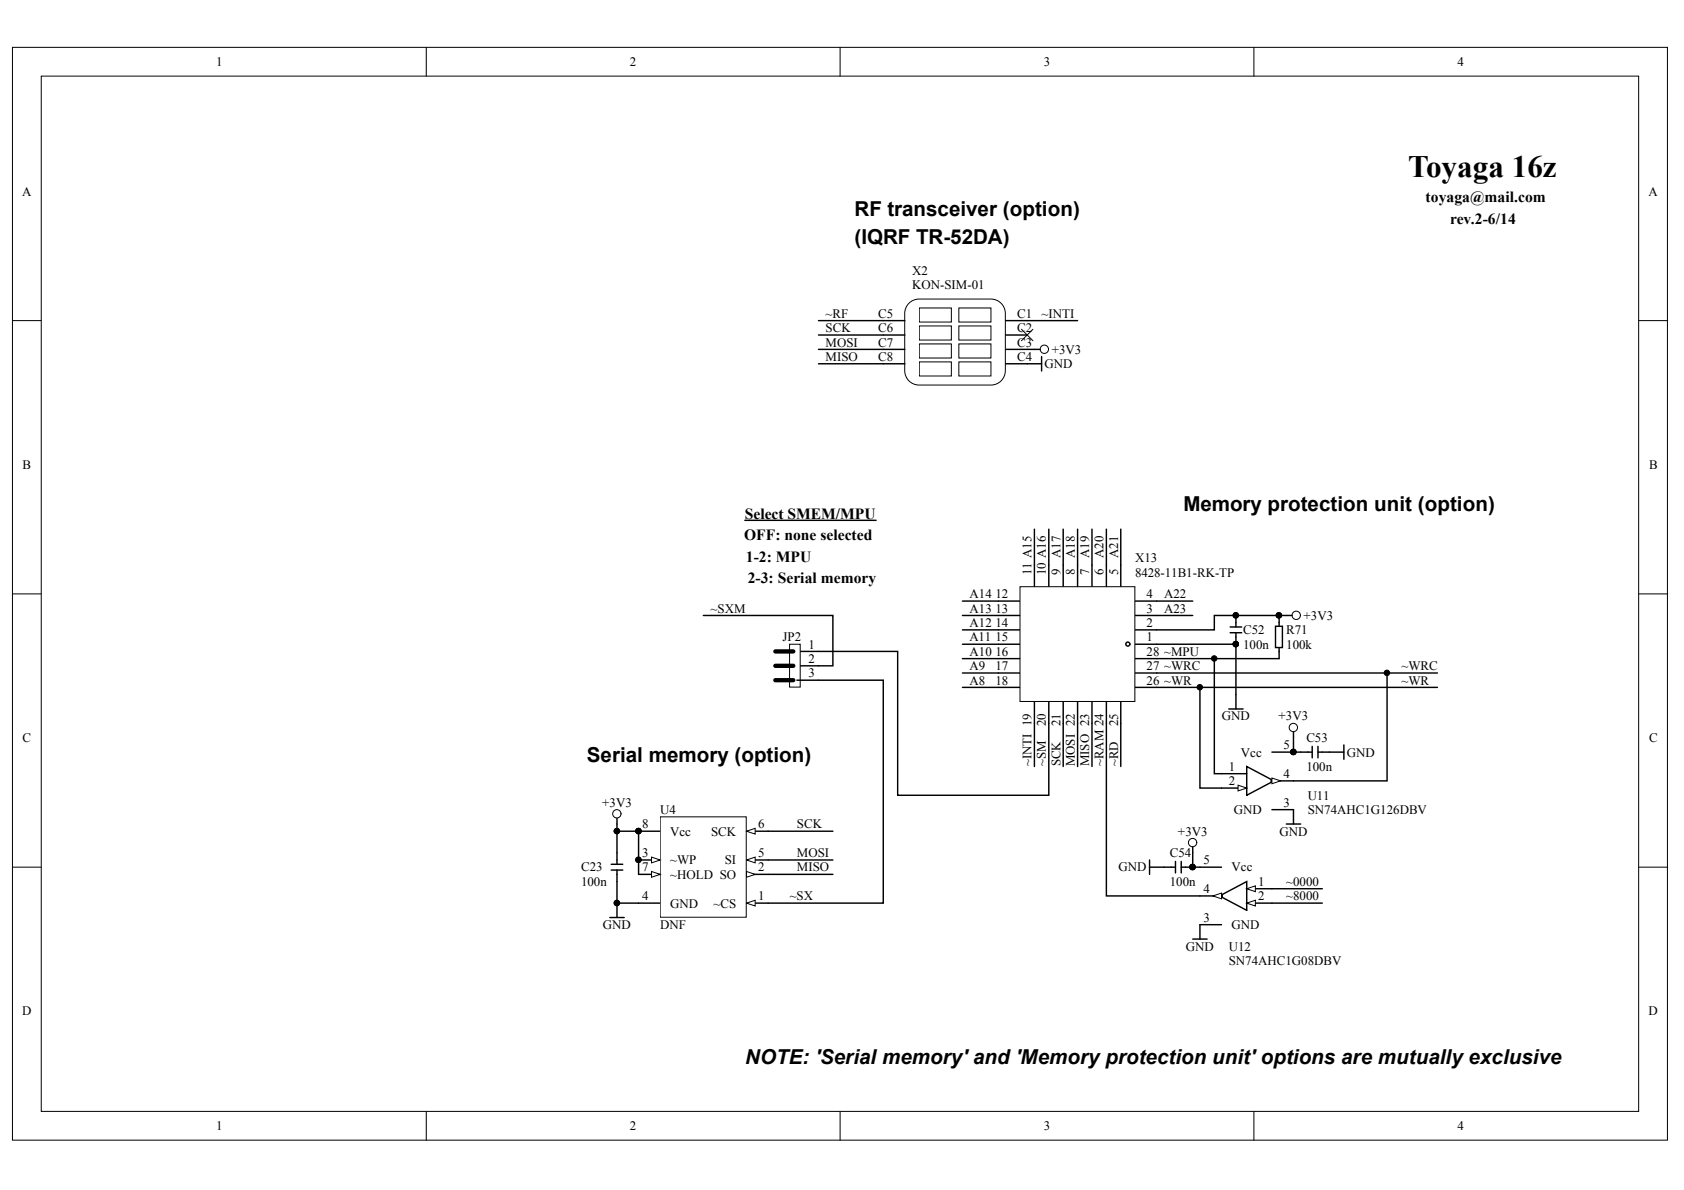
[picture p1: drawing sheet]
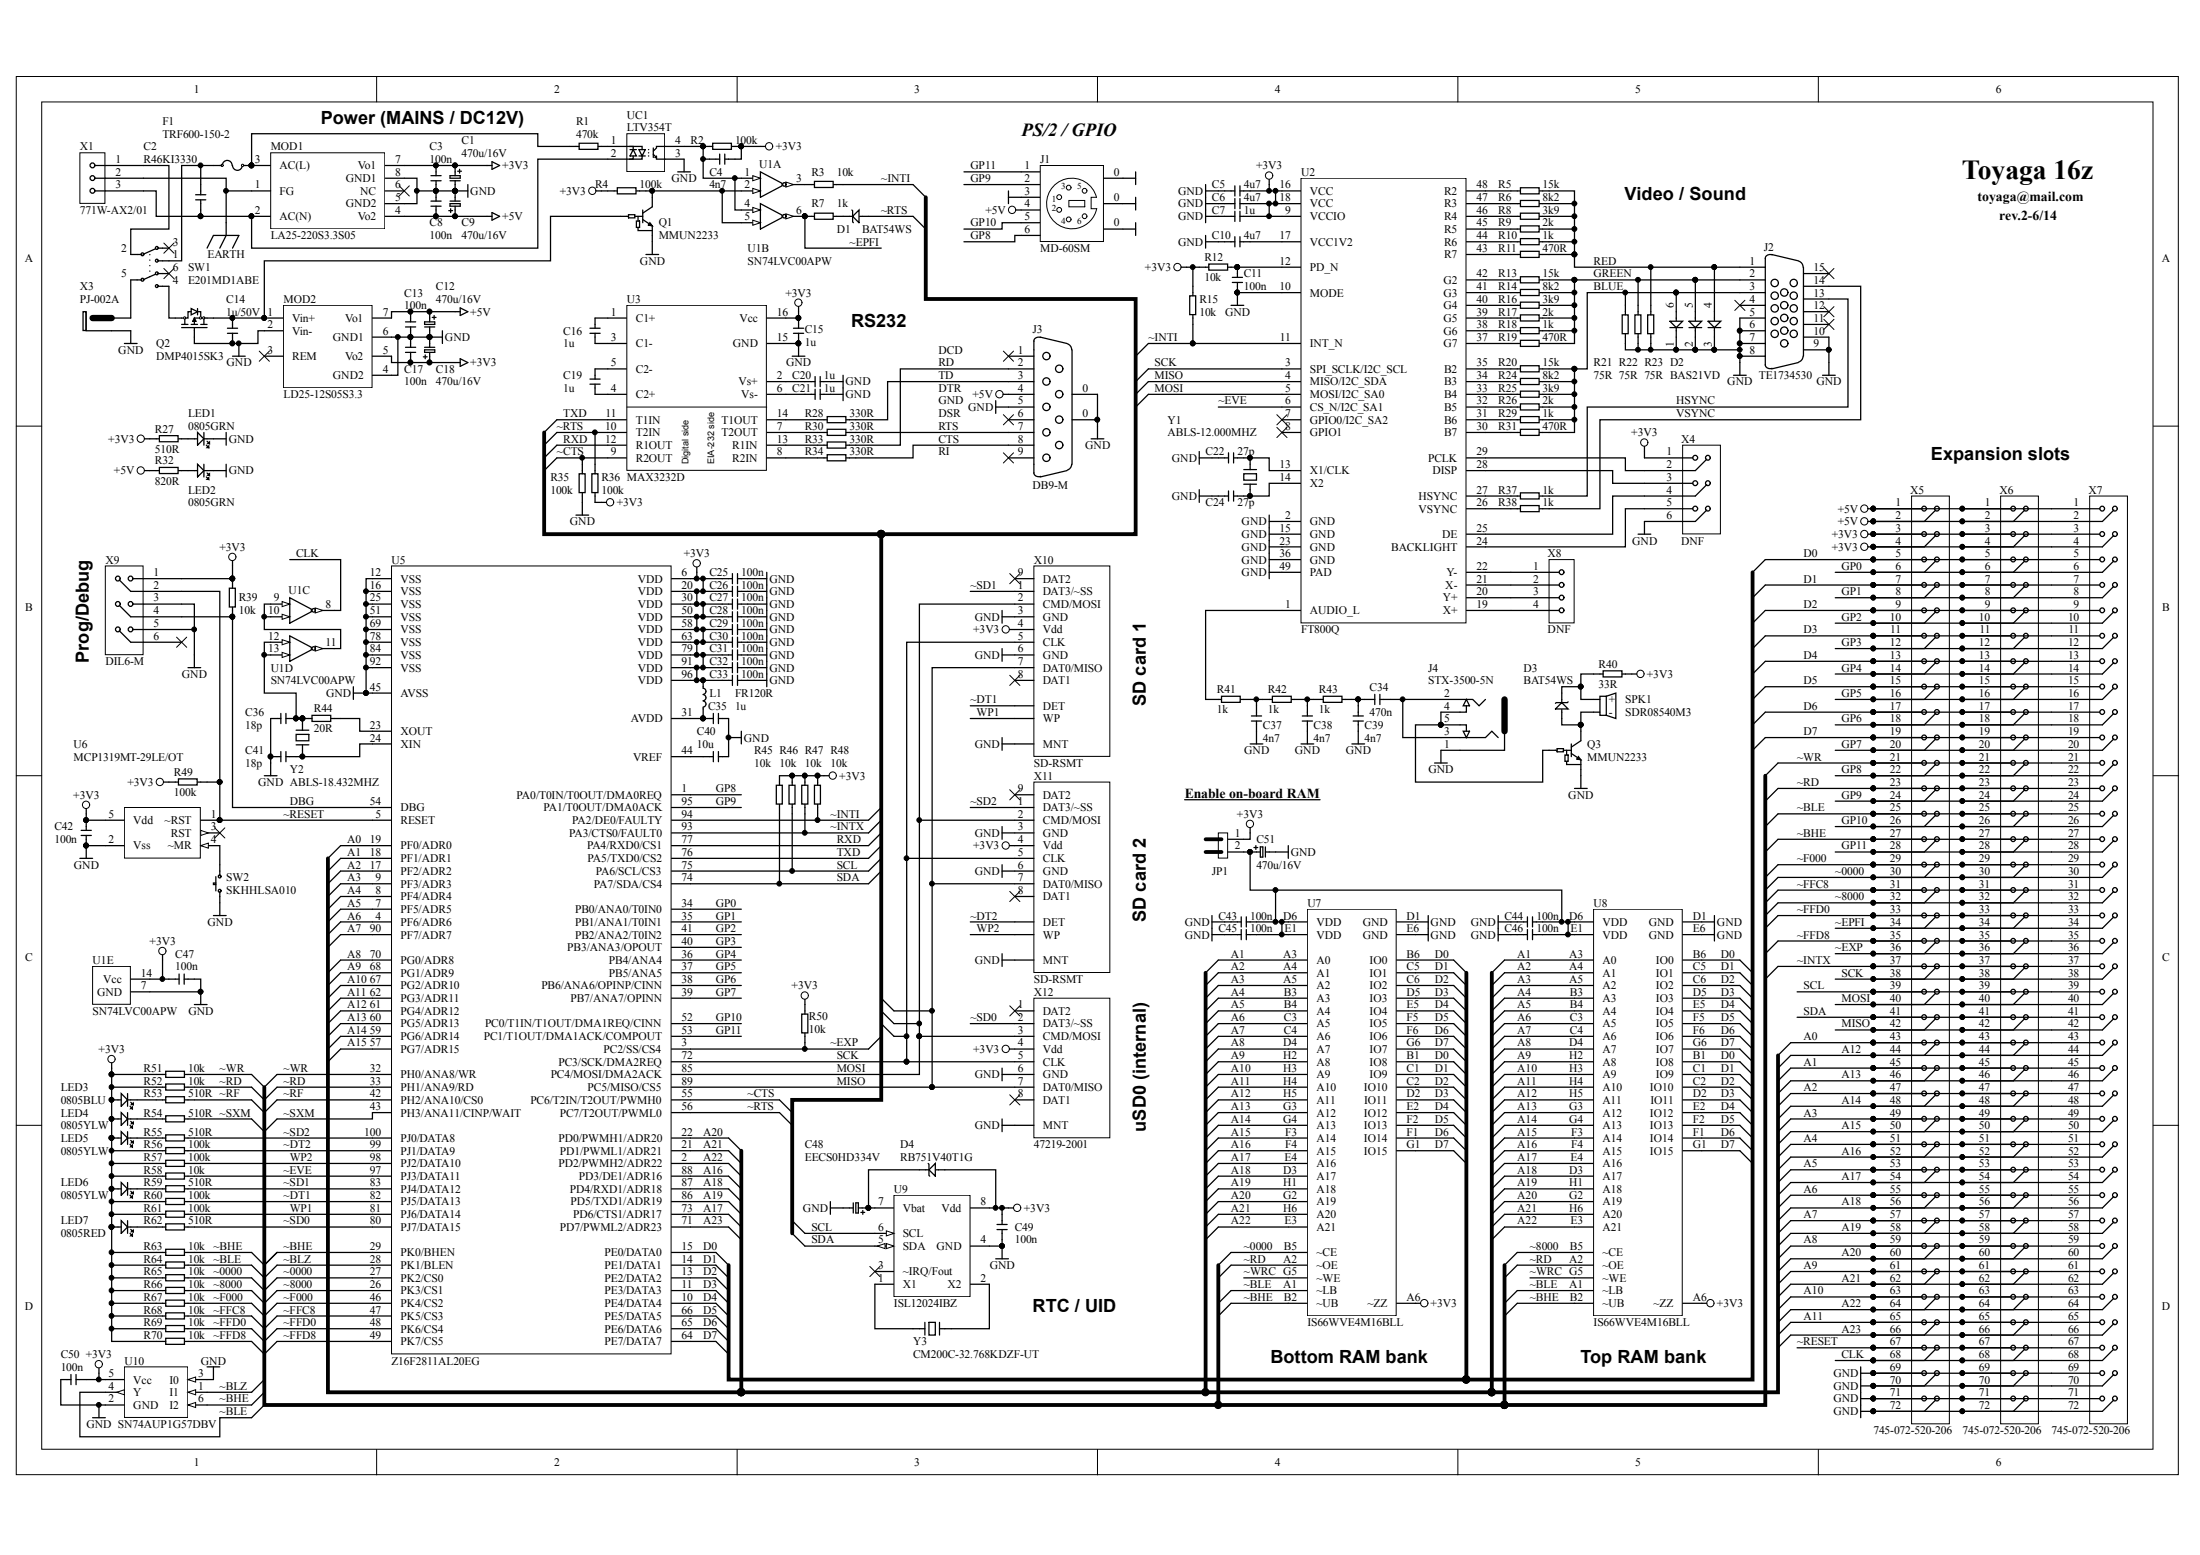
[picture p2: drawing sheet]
# Altium project 16Z.PrjPcb
2 sheets, 181 parts. Net scope: global (net labels, ports and power ports of the same name join across sheets).
Board file: PCB.PcbDoc
Sheets:
  Schematic.SchDoc
  Additions.SchDoc

## Sheet Schematic.SchDoc
size Tabloid

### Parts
C1  470u/16V  [8.5 x 8.5]
C2  R46KI3330  [X2_15MM]
C3  100n  [_0805]
C4  4n7  [_0805]
C5  4u7  [_0805]
C6  4u7  [_0805]
C7  1u  [_0805]
C8  100n  [_0805]
C9  470u/16V  [8.5 x 8.5]
C10  4u7  [_0805]
C11  100n  [_0805]
C12  470u/16V  [8.5 x 8.5]
C13  100n  [_0805]
C14  1u/50V  [_1206]
C15  1u  [_0805]
C16  1u  [_0805]
C17  100n  [_0805]
C18  470u/16V  [8.5 x 8.5]
C19  1u  [_0805]
C20  1u  [_0805]
C21  1u  [_0805]
C22  27p  [_0805]
C24  27p  [_0805]
C25  100n  [_0805]
C26  100n  [_0805]
C27  100n  [_0805]
C28  100n  [_0805]
C29  100n  [_0805]
C30  100n  [_0805]
C31  100n  [_0805]
C32  100n  [_0805]
C33  100n  [_0805]
C34  470n  [_0805]
C35  1u  [_0805]
C36  18p  [_0805]
C37  4n7  [_0805]
C38  4n7  [_0805]
C39  4n7  [_0805]
C40  10u  [_0805]
C41  18p  [_0805]
C42  100n  [_0805]
C43  100n  [_0805]
C44  100n  [_0805]
C45  100n  [_0805]
C46  100n  [_0805]
C47  100n  [_0805]
C48  EECS0HD334V  [D10.5 x L5.5]
C49  100n  [_0805]
C50  100n  [_0805]
C51  470u/16V  [8.5 x 8.5]
D1  BAT54WS  [SOD-323 (MicroMELF)]
D2  BAS21VD  [SOT23-6]
D3  BAT54WS  [SOD-323 (MicroMELF)]
D4  RB751V40T1G  [SOD-323 (MicroMELF)]
F1  TRF600-150-2  [Fuse 5.1mm pitch]
J1  MD-60SM  [MD-60SM]
J2  TE1734530  [DB15F R/A VGA]
J3  DB9-M  [DB9M R/A]
J4  STX-3500-5N  [STX-3500]
JP1  SIL2-M  [2011-1X02S]  (value not drawn)
L1  FR120R  [_0805]
LED1  0805GRN  [_0805+]
LED2  0805GRN  [_0805+]
LED3  0805BLU  [_0805+]
LED4  0805YLW  [_0805+]
LED5  0805YLW  [_0805+]
LED6  0805YLW  [_0805+]
LED7  0805RED  [_0805+]
MOD1  LA25-220S3.3S05  [ECCO AC-DC (70x48)]
MOD2  LD25-12S05S3.3  [DC-DC (50.8x50.8)]
Q1  MMUN2233  [SOT23-3]
Q2  DMP4015SK3  [TO252-3N]
Q3  MMUN2233  [SOT23-3]
R1  470k  [_0805]
R2  100k  [_0805]
R3  10k  [_0805]
R4  100k  [_0805]
R5  15k  [_0805]
R6  8k2  [_0805]
R7  1k  [_0805]
R8  3k9  [_0805]
R9  2k  [_0805]
R10  1k  [_0805]
R11  470R  [_0805]
R12  10k  [_0805]
R13  15k  [_0805]
R14  8k2  [_0805]
R15  10k  [_0805]
R16  3k9  [_0805]
R17  2k  [_0805]
R18  1k  [_0805]
R19  470R  [_0805]
R20  15k  [_0805]
R21  75R  [_0805]
R22  75R  [_0805]
R23  75R  [_0805]
R24  8k2  [_0805]
R25  3k9  [_0805]
R26  2k  [_0805]
R27  510R  [_0805]
R28  330R  [_0805]
R29  1k  [_0805]
R30  330R  [_0805]
R31  470R  [_0805]
R32  820R  [_0805]
R33  330R  [_0805]
R34  330R  [_0805]
R35  100k  [_0805]
R36  100k  [_0805]
R37  1k  [_0805]
R38  1k  [_0805]
R39  10k  [_0805]
R40  33R  [_0805]
R41  1k  [_0805]
R42  1k  [_0805]
R43  1k  [_0805]
R44  20R  [_0805]
R45  10k  [_0805]
R46  10k  [_0805]
R47  10k  [_0805]
R48  10k  [_0805]
R49  100k  [_0805]
R50  10k  [_0805]
R51  10k  [_0805]
R52  10k  [_0805]
R53  510R  [_0805]
R54  510R  [_0805]
R55  510R  [_0805]
R56  100k  [_0805]
R57  100k  [_0805]
R58  10k  [_0805]
R59  510R  [_0805]
R60  100k  [_0805]
R61  100k  [_0805]
R62  510R  [_0805]
R63  10k  [_0805]
R64  10k  [_0805]
R65  10k  [_0805]
R66  10k  [_0805]
R67  10k  [_0805]
R68  10k  [_0805]
R69  10k  [_0805]
R70  10k  [_0805]
SPK1  SDR08540M3  [SDR08540M3-01]
SW1  E201MD1ABE  [E201MD1ABE]
SW2  SKHHLSA010  [SKHH-HORIZONTAL]
U1  SN74LVC00APW  [TSOP65P640-14N]  (value not drawn)  (parts A,B,C,D,E of 5)
U2  FT800Q  [QFN50P700X700-48W2N]
U3  MAX3232D  [SOIC16]
U5  Z16F2811AL20EG  [LQFP100]
U6  MCP1319MT-29LE/OT  [SOT23-5]
U7  IS66WVE4M16BLL  [BGA75P6X8-48]
U8  IS66WVE4M16BLL  [BGA75P6X8-48]
U9  ISL12024IBZ  [SOIC8]
U10  SN74AUP1G57DBV  [SOT23-6]
UC1  LTV354T  [SO4]
X1  771W-AX2/01  [771W-AX2/01]
X3  PJ-002A  [KLD-0202]
X4  DNF  [2011-2X03S]
X5  745-072-520-206  [745-072-520-206]
X6  745-072-520-206  [745-072-520-206]
X7  745-072-520-206  [745-072-520-206]
X8  DNF  [2011-1X04S]
X9  DIL6-M  [2011-2X03S]
X10  SD-RSMT  [SD-RSMT]
X11  SD-RSMT  [SD-RSMT]
X12  47219-2001  [MOLEX_47219-2001]
Y1  ABLS-12.000MHZ  [HC49/SMT]
Y2  ABLS-18.432MHZ  [HC49/SMT]
Y3  CM200C-32.768KDZF-UT  [Crystal 79X37 (4)]

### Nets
+3V3: C1.1 C3.2 C4.2 C5.1 C6.1 C7.1 C15.1 C17.2 C18.1 C25.2 C26.2 C27.2 C28.2 C29.2 C30.2 C31.2 C32.2 C33.2 C42.1 C47.1 C49.1 C50.2 D4.2 JP1.1 L1.2 LED3.2 LED4.2 LED5.2 LED6.2 LED7.2 MOD1.7(Vo1) MOD2.5(Vo2) R2.2 R4.1 R12.1 R15.2 R27.2 R36.1 R39.1 R40.2 R45.2 R46.2 R47.2 R48.2 R49.2 R50.2 R51.2 R52.2 R56.2 R57.2 R58.2 R60.2 R61.2 R63.2 R64.2 R65.2 R66.2 R67.2 R68.2 R69.2 R70.2 U1.14(Vcc) U2.9(VCCIO) U2.16(VCC) U2.18(VCC) U3.16(Vcc) U5.6(VDD) U5.20(VDD) U5.30(VDD) U5.50(VDD) U5.58(VDD) U5.63(VDD) U5.79(VDD) U5.91(VDD) U5.96(VDD) U6.5(Vdd) U7.A6(~ZZ) U8.A6(~ZZ) U9.8(Vdd) U10.5(Vcc) X4.1 X5.3 X5.4 X6.3 X6.4 X7.3 X7.4 X9.1 X10.4(Vdd) X11.4(Vdd) X12.4(Vdd)
+5V: C8.1 C9.1 C12.1 C13.1 J1.4 J3.4 MOD1.4(Vo2) MOD2.7(Vo1) R32.2 X5.1 X5.2 X6.1 X6.2 X7.1 X7.2
EARTH: MOD1.1(FG) X1.2
GND: C1.2 C3.1 C5.2 C6.2 C7.2 C8.2 C9.2 C10.2 C11.2 C12.2 C13.2 C14.2 C15.2 C17.1 C18.2 C20.1 C21.1 C22.2 C24.2 C25.1 C26.1 C27.1 C28.1 C29.1 C30.1 C31.1 C32.1 C33.1 C35.1 C36.2 C37.1 C38.1 C39.1 C40.1 C41.2 C42.2 C43.2 C44.2 C45.2 C46.2 C47.2 C48.2 C49.2 C50.1 C51.2 D2.1 D2.2 D2.3 J1.0 J1.3 J2.5 J2.6 J2.7 J2.8 J2.9 J2.10 J3.0 J3.5 J4.1 LED1.1 LED2.1 MOD1.5(GND2) MOD1.8(GND1) MOD2.2(Vin-) MOD2.4(GND2) MOD2.6(GND1) Q1.2(E) Q2.1(G) Q3.2(E) R21.1 R22.1 R23.1 R35.1 SW2.1 U1.7(GND) U2.2(GND) U2.10(MODE) U2.15(GND) U2.23(GND) U2.36(GND) U2.49(PAD) U3.15(GND) U5.12(VSS) U5.16(VSS) U5.25(VSS) U5.45(AVSS) U5.51(VSS) U5.69(VSS) U5.78(VSS) U5.84(VSS) U5.92(VSS) U6.2(Vss) U7.D1(GND) U7.E6(GND) U8.D1(GND) U8.E6(GND) U9.4(GND) U10.2(GND) U10.3(I0) UC1.3 X3.2 X4.6 X5.69 X5.70 X5.71 X5.72 X6.69 X6.70 X6.71 X6.72 X7.69 X7.70 X7.71 X7.72 X9.3 X9.5 X10.0(MNT) X10.3(GND) X10.6(GND) X11.0(MNT) X11.3(GND) X11.6(GND) X12.0(MNT) X12.6(GND)
A0: U5.19(PF0/ADR0) X5.43 X6.43 X7.43
A1: U5.18(PF1/ADR1) U7.A3(A0) U8.A3(A0) X5.45 X6.45 X7.45
A2: U5.17(PF2/ADR2) U7.A4(A1) U8.A4(A1) X5.47 X6.47 X7.47
A3: U5.9(PF3/ADR3) U7.A5(A2) U8.A5(A2) X5.49 X6.49 X7.49
A4: U5.8(PF4/ADR4) U7.B3(A3) U8.B3(A3) X5.51 X6.51 X7.51
A5: U5.7(PF5/ADR5) U7.B4(A4) U8.B4(A4) X5.53 X6.53 X7.53
A6: U5.4(PF6/ADR6) U7.C3(A5) U8.C3(A5) X5.55 X6.55 X7.55
A7: U5.90(PF7/ADR7) U7.C4(A6) U8.C4(A6) X5.57 X6.57 X7.57
A8: U5.70(PG0/ADR8) U7.D4(A7) U8.D4(A7) X5.59 X6.59 X7.59
A9: U5.68(PG1/ADR9) U7.H2(A8) U8.H2(A8) X5.61 X6.61 X7.61
A10: U5.67(PG2/ADR10) U7.H3(A9) U8.H3(A9) X5.63 X6.63 X7.63
A11: U5.62(PG3/ADR11) U7.H4(A10) U8.H4(A10) X5.65 X6.65 X7.65
A12: U5.61(PG4/ADR12) U7.H5(A11) U8.H5(A11) X5.44 X6.44 X7.44
A13: U5.60(PG5/ADR13) U7.G3(A12) U8.G3(A12) X5.46 X6.46 X7.46
A14: U5.59(PG6/ADR14) U7.G4(A13) U8.G4(A13) X5.48 X6.48 X7.48
A15: U5.57(PG7/ADR15) U7.F3(A14) U8.F3(A14) X5.50 X6.50 X7.50
A16: U5.88(PD3/DE1/ADR16) U7.F4(A15) U8.F4(A15) X5.52 X6.52 X7.52
A17: U5.73(PD6/CTS1/ADR17) U7.E4(A16) U8.E4(A16) X5.54 X6.54 X7.54
A18: U5.87(PD4/RXD1/ADR18) U7.D3(A17) U8.D3(A17) X5.56 X6.56 X7.56
A19: U5.86(PD5/TXD1/ADR19) U7.H1(A18) U8.H1(A18) X5.58 X6.58 X7.58
A20: U5.22(PD0/PWMH1/ADR20) U7.G2(A19) U8.G2(A19) X5.60 X6.60 X7.60
A21: U5.21(PD1/PWML1/ADR21) U7.H6(A20) U8.H6(A20) X5.62 X6.62 X7.62
A22: U5.2(PD2/PWMH2/ADR22) U7.E3(A21) U8.E3(A21) X5.64 X6.64 X7.64
A23: U5.71(PD7/PWML2/ADR23) X5.66 X6.66 X7.66
BLUE: D2.6 J2.3 R20.2 R21.2 R24.2 R25.2 R26.2 R29.2 R31.2
CLK: U1.8 X5.68 X6.68 X7.68
CTS: J3.8 R34.2
D0: U5.15(PE0/DATA0) U7.B1(IO8) U7.B6(IO0) U8.B1(IO8) U8.B6(IO0) X5.5 X6.5 X7.5
D1: U5.14(PE1/DATA1) U7.C1(IO9) U7.C5(IO1) U8.C1(IO9) U8.C5(IO1) X5.7 X6.7 X7.7
D2: U5.13(PE2/DATA2) U7.C2(IO10) U7.C6(IO2) U8.C2(IO10) U8.C6(IO2) X5.9 X6.9 X7.9
D3: U5.11(PE3/DATA3) U7.D2(IO11) U7.D5(IO3) U8.D2(IO11) U8.D5(IO3) X5.11 X6.11 X7.11
D4: U5.10(PE4/DATA4) U7.E2(IO12) U7.E5(IO4) U8.E2(IO12) U8.E5(IO4) X5.13 X6.13 X7.13
D5: U5.66(PE5/DATA5) U7.F2(IO13) U7.F5(IO5) U8.F2(IO13) U8.F5(IO5) X5.15 X6.15 X7.15
D6: U5.65(PE6/DATA6) U7.F1(IO14) U7.F6(IO6) U8.F1(IO14) U8.F6(IO6) X5.17 X6.17 X7.17
D7: U5.64(PE7/DATA7) U7.G1(IO15) U7.G6(IO7) U8.G1(IO15) U8.G6(IO7) X5.19 X6.19 X7.19
DBG: R39.2 U5.54(DBG) X9.4
GP0: U5.34(PB0/ANA0/T0IN0) X5.6 X6.6 X7.6
GP1: U5.35(PB1/ANA1/T0IN1) X5.8 X6.8 X7.8
GP2: U5.41(PB2/ANA2/T0IN2) X5.10 X6.10 X7.10
GP3: U5.40(PB3/ANA3/OPOUT) X5.12 X6.12 X7.12
GP4: U5.36(PB4/ANA4) X5.14 X6.14 X7.14
GP5: U5.37(PB5/ANA5) X5.16 X6.16 X7.16
GP6: U5.38(PB6/ANA6/OPINP/CINN) X5.18 X6.18 X7.18
GP7: U5.39(PB7/ANA7/OPINN) X5.20 X6.20 X7.20
GP8: J1.6 U5.1(PA0/T0IN/T0OUT/DMA0REQ) X5.22 X6.22 X7.22
GP9: J1.2 U5.95(PA1/T0OUT/DMA0ACK) X5.24 X6.24 X7.24
GP10: J1.5 U5.52(PC0/T1IN/T1OUT/DMA1REQ/CINN) X5.26 X6.26 X7.26
GP11: J1.1 U5.53(PC1/T1OUT/DMA1ACK/COMPOUT) X5.28 X6.28 X7.28
GREEN: D2.5 J2.2 R13.2 R14.2 R16.2 R17.2 R18.2 R19.2 R22.2
HSYNC: J2.13 R37.2
MISO: U2.4(MISO/I2C_SDA) U5.89(PC5/MISO/CS5) X5.42 X6.42 X7.42 X10.7(DAT0/MISO) X11.7(DAT0/MISO) X12.7(DAT0/MISO)
MOSI: U2.5(MOSI/I2C_SA0) U5.85(PC4/MOSI/DMA2ACK) X5.40 X6.40 X7.40 X10.2(CMD/MOSI) X11.2(CMD/MOSI) X12.3(CMD/MOSI)
RD: J3.2 R33.2
RED: D2.4 J2.1 R5.2 R6.2 R8.2 R9.2 R10.2 R11.2 R23.2
RTS: J3.7 R30.2
RXD: U3.12(R1OUT) U5.77(PA4/RXD0/CS1)
SCK: U2.3(SPI_SCLK/I2C_SCL) U5.72(PC3/SCK/DMA2REQ) X5.38 X6.38 X7.38 X10.5(CLK) X11.5(CLK) X12.5(CLK)
SCL: R46.1 U5.75(PA6/SCL/CS3) U9.6(SCL) X5.39 X6.39 X7.39
SDA: R45.1 U5.74(PA7/SDA/CS4) U9.5(SDA) X5.41 X6.41 X7.41
TD: J3.3 R28.2
TXD: U3.11(T1IN) U5.76(PA5/TXD0/CS2)
VSYNC: J2.14 R38.2
WP1: R61.1 U5.81(PJ6/DATA14) X10.WP
WP2: R57.1 U5.98(PJ2/DATA10) X11.WP
~0000: R65.1 U5.27(PK2/CS0) U7.B5(~CE) X5.30 X6.30 X7.30
~8000: R66.1 U5.26(PK3/CS1) U8.B5(~CE) X5.32 X6.32 X7.32
~BHE: R63.1 U5.29(PK0/BHEN) U7.B2(~UB) U8.B2(~UB) U10.6(I2) X5.27 X6.27 X7.27
~BLE: R64.1 U7.A1(~LB) U8.A1(~LB) U10.4(Y) X5.25 X6.25 X7.25
~BLZ: U5.28(PK1/BLEN) U10.1(I1)
~CTS: R35.2 U3.9(R2OUT) U5.55(PC6/T2IN/T2OUT/PWMH0)
~DT1: R60.1 U5.82(PJ5/DATA13) X10.DET
~DT2: R56.1 U5.99(PJ1/DATA9) X11.DET
~EPFI: R7.1 U1.6 X5.34 X6.34 X7.34
~EVE: R58.1 U2.6(CS_N/I2C_SA1) U5.97(PJ3/DATA11)
~EXP: R50.1 U5.3(PC2/SS/CS4) X5.36 X6.36 X7.36
~F000: R67.1 U5.46(PK4/CS2) X5.29 X6.29 X7.29
~FFC8: R68.1 U5.47(PK5/CS3) X5.31 X6.31 X7.31
~FFD0: R69.1 U5.48(PK6/CS4) X5.33 X6.33 X7.33
~FFD8: R70.1 U5.49(PK7/CS5) X5.35 X6.35 X7.35
~INTI: R3.2 R15.1 R48.1 U2.11(INT_N) U5.94(PA2/DE0/FAULTY)
~INTX: R47.1 U5.93(PA3/CTS0/FAULT0) X5.37 X6.37 X7.37
~RD: R52.1 U5.33(PH1/ANA9/RD) U7.A2(~OE) U8.A2(~OE) X5.23 X6.23 X7.23
~RESET: R49.1 U5.5(RESET) U6.1(~RST) X5.67 X6.67 X7.67 X9.2
~RF: R53.1 U5.42(PH2/ANA10/CS0)
~RTS: D1.2 R36.2 U3.10(T2IN) U5.56(PC7/T2OUT/PWML0)
~SD0: R62.1 U5.80(PJ7/DATA15) X12.2(DAT3/~SS)
~SD1: R59.1 U5.83(PJ4/DATA12) X10.1(DAT3/~SS)
~SD2: R55.1 U5.100(PJ0/DATA8) X11.1(DAT3/~SS)
~SXM: R54.1 U5.43(PH3/ANA11/CINP/WAIT)
~WR: R51.1 U5.32(PH0/ANA8/WR) X5.21 X6.21 X7.21
~WRC: U7.G5(~WE) U8.G5(~WE)
NetC2_1: C2.1 F1.1 SW1.1
NetC2_2: C2.2 MOD1.2(AC(N)) UC1.2 X1.3
NetC4_1: C4.1 R2.1 U1.1 U1.4 UC1.4
NetC10_1: C10.1 U2.17(VCC1V2)
NetC11_1: C11.1 R12.2 U2.12(PD_N)
NetC14_1: C14.1 MOD2.1(Vin+) Q1.1(B) Q2.2(S)
NetC16_1: C16.1 U3.1(C1+)
NetC16_2: C16.2 U3.3(C1-)
NetC19_1: C19.1 U3.5(C2-)
NetC19_2: C19.2 U3.4(C2+)
NetC20_2: C20.2 U3.2(Vs+)
NetC21_2: C21.2 U3.6(Vs-)
NetC22_1: C22.1 U2.13(X1/CLK) Y1.2
NetC24_1: C24.1 U2.14(X2) Y1.1
NetC34_1: C34.1 C39.2 R43.2
NetC34_2: C34.2 J4.2 J4.3
NetC35_2: C35.2 L1.1 U5.31(AVDD)
NetC36_1: C36.1 R44.2 U1.12 U1.13 Y2.2
NetC37_2: C37.2 R41.2 R42.1
NetC38_2: C38.2 R42.2 R43.1
NetC40_2: C40.2 U5.44(VREF)
NetC41_1: C41.1 U5.24(XIN) Y2.1
NetC43_1: C43.1 C44.1 C45.1 C46.1 C51.1 JP1.2 U7.D6(VDD) U7.E1(VDD) U8.D6(VDD) U8.E1(VDD)
NetC48_1: C48.1 D4.1 U9.7(Vbat)
NetD1_1: D1.1 R7.2
NetD3_1: D3.1 R40.1 SPK1.1(+)
NetD3_2: D3.2 Q3.3(C) SPK1.2(-)
NetF1_2: F1.2 MOD1.3(AC(L)) R1.1
NetJ4_4: J4.4 J4.5 Q3.1(B)
NetLED1_2: LED1.2 R27.1
NetLED2_2: LED2.2 R32.1
NetLED3_1: LED3.1 R53.2
NetLED4_1: LED4.1 R54.2
NetLED5_1: LED5.1 R55.2
NetLED6_1: LED6.1 R59.2
NetLED7_1: LED7.1 R62.2
NetQ1_3: Q1.3(C) R4.2 U1.2 U1.5
NetQ2_3: Q2.3(D) SW1.4
NetR1_2: R1.2 UC1.1
NetR3_1: R3.1 U1.3
NetR5_1: R5.1 U2.48(R2)
NetR6_1: R6.1 U2.47(R3)
NetR8_1: R8.1 U2.46(R4)
NetR9_1: R9.1 U2.45(R5)
NetR10_1: R10.1 U2.44(R6)
NetR11_1: R11.1 U2.43(R7)
NetR13_1: R13.1 U2.42(G2)
NetR14_1: R14.1 U2.41(G3)
NetR16_1: R16.1 U2.40(G4)
NetR17_1: R17.1 U2.39(G5)
NetR18_1: R18.1 U2.38(G6)
NetR19_1: R19.1 U2.37(G7)
NetR20_1: R20.1 U2.35(B2)
NetR24_1: R24.1 U2.34(B3)
NetR25_1: R25.1 U2.33(B4)
NetR26_1: R26.1 U2.32(B5)
NetR28_1: R28.1 U3.14(T1OUT)
NetR29_1: R29.1 U2.31(B6)
NetR30_1: R30.1 U3.7(T2OUT)
NetR31_1: R31.1 U2.30(B7)
NetR33_1: R33.1 U3.13(R1IN)
NetR34_1: R34.1 U3.8(R2IN)
NetR37_1: R37.1 U2.27(HSYNC)
NetR38_1: R38.1 U2.26(VSYNC)
NetR41_1: R41.1 U2.1(AUDIO_L)
NetR44_1: R44.1 U5.23(XOUT)
NetSW1_2: SW1.2 X1.1
NetSW1_5: SW1.5 X3.1
NetSW2_2: SW2.2 U6.4(~MR)
NetU1_9: U1.9 U1.10 U1.11
NetU2_19: U2.19(X+) X8.4
NetU2_20: U2.20(Y+) X8.3
NetU2_21: U2.21(X-) X8.2
NetU2_22: U2.22(Y-) X8.1
NetU2_24: U2.24(BACKLIGHT) X4.5
NetU2_25: U2.25(DE) X4.4
NetU2_28: U2.28(DISP) X4.3
NetU2_29: U2.29(PCLK) X4.2
NetU9_1: U9.1(X1) Y3.2
NetU9_2: U9.2(X2) Y3.1

Not connected (* = marked no-connect by the designer): J2 4* 11* 12* 15*; J3 1* 6* 9*; MOD1 6(NC)*; MOD2 3(REM)*; SW1 3* 6*; U2 7(GPIO0/I2C_SA2)* 8(GPIO1)*; U6 3(RST)*; U9 3(~IRQ/Fout)*; X9 6*; X10 8(DAT1)* 9(DAT2)*; X11 8(DAT1)* 9(DAT2)*; X12 1(DAT2)* 8(DAT1)*

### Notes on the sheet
- Power (MAINS / DC12V)
- (near J1) PS/2 / GPIO
- Video / Sound
- rev.2-6/14
- toyaga@mail.com
- Toyaga 16z
- RS232
- Expansion slots
- Prog/Debug
- SD card 1
- Enable on-board RAM
- SD card 2
- uSD0 (internal)
- RTC / UID
- (near U7) Bottom RAM bank
- (near U8) Top RAM bank
- Labels drawn without touching a wire or pin: DCD, DSR, DTR, GND, RI

## Sheet Additions.SchDoc
size A4

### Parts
C23  100n  [_0805]
C52  100n  [_0805]
C53  100n  [_0805]
C54  100n  [_0805]
JP2  Jumper 3  [2011-1X03S]  (value not drawn)
R71  100k  [_0805]
U4  DNF  [SOIC127P760-8N]
U11  SN74AHC1G126DBV  [SOT23-5]
U12  SN74AHC1G08DBV  [SOT23-5]
X2  KON-SIM-01  [KON-SIM-01]
X13  8428-11B1-RK-TP  [PLCC28-T/H socket]

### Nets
+3V3: C23.1 C52.1 C53.1 C54.2 R71.2 U4.3(~WP) U4.7(~HOLD) U4.8(Vcc) U11.5(Vcc) U12.5(Vcc) X2.C3 X13.2
GND: C23.2 C52.2 C53.2 C54.1 U4.4(GND) U11.3(GND) U12.3(GND) X2.C4 X13.1
A8: X13.18
A9: X13.17
A10: X13.16
A11: X13.15
A12: X13.14
A13: X13.13
A14: X13.12
A15: X13.11
A16: X13.10
A17: X13.9
A18: X13.8
A19: X13.7
A20: X13.6
A21: X13.5
A22: X13.4
A23: X13.3
MISO: U4.2(SO) X2.C8 X13.23
MOSI: U4.5(SI) X2.C7 X13.22
SCK: U4.6(SCK) X2.C6 X13.21
~0000: U12.1
~8000: U12.2
~INTI: X2.C1 X13.19
~MPU: R71.1 U11.1(OE) X13.28
~RAM: U12.4 X13.24
~RD: X13.25
~RF: X2.C5
~SM: JP2.1 X13.20
~SX: JP2.3 U4.1(~CS)
~SXM: JP2.2
~WR: U11.2(A) X13.26
~WRC: U11.4 X13.27

Not connected (* = marked no-connect by the designer): X2 C2*

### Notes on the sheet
- RF transceiver (option)
- rev.2-6/14
- toyaga@mail.com
- Toyaga 16z
- (IQRF TR-52DA)
- Select SMEM/MPU
- Memory protection unit (option)
- 1-2: MPU
- OFF: none selected
- 2-3: Serial memory
- Serial memory (option)
- NOTE: 'Serial memory' and 'Memory protection unit' options are mutually exclusive

## Nets that join several sheets
+3V3: Schematic (91 pins), Additions (12 pins)
GND: Schematic (124 pins), Additions (9 pins)
A8: Schematic (6 pins), Additions (X13.18)
A9: Schematic (6 pins), Additions (X13.17)
A10: Schematic (6 pins), Additions (X13.16)
A11: Schematic (6 pins), Additions (X13.15)
A12: Schematic (6 pins), Additions (X13.14)
A13: Schematic (6 pins), Additions (X13.13)
A14: Schematic (6 pins), Additions (X13.12)
A15: Schematic (6 pins), Additions (X13.11)
A16: Schematic (6 pins), Additions (X13.10)
A17: Schematic (6 pins), Additions (X13.9)
A18: Schematic (6 pins), Additions (X13.8)
A19: Schematic (6 pins), Additions (X13.7)
A20: Schematic (6 pins), Additions (X13.6)
A21: Schematic (6 pins), Additions (X13.5)
A22: Schematic (6 pins), Additions (X13.4)
A23: Schematic (U5.71 X5.66 X6.66 X7.66), Additions (X13.3)
MISO: Schematic (8 pins), Additions (U4.2 X2.C8 X13.23)
MOSI: Schematic (8 pins), Additions (U4.5 X2.C7 X13.22)
SCK: Schematic (8 pins), Additions (U4.6 X2.C6 X13.21)
~0000: Schematic (6 pins), Additions (U12.1)
~8000: Schematic (6 pins), Additions (U12.2)
~INTI: Schematic (5 pins), Additions (X2.C1 X13.19)
~RD: Schematic (7 pins), Additions (X13.25)
~RF: Schematic (R53.1 U5.42), Additions (X2.C5)
~SXM: Schematic (R54.1 U5.43), Additions (JP2.2)
~WR: Schematic (5 pins), Additions (U11.2 X13.26)
~WRC: Schematic (U7.G5 U8.G5), Additions (U11.4 X13.27)
